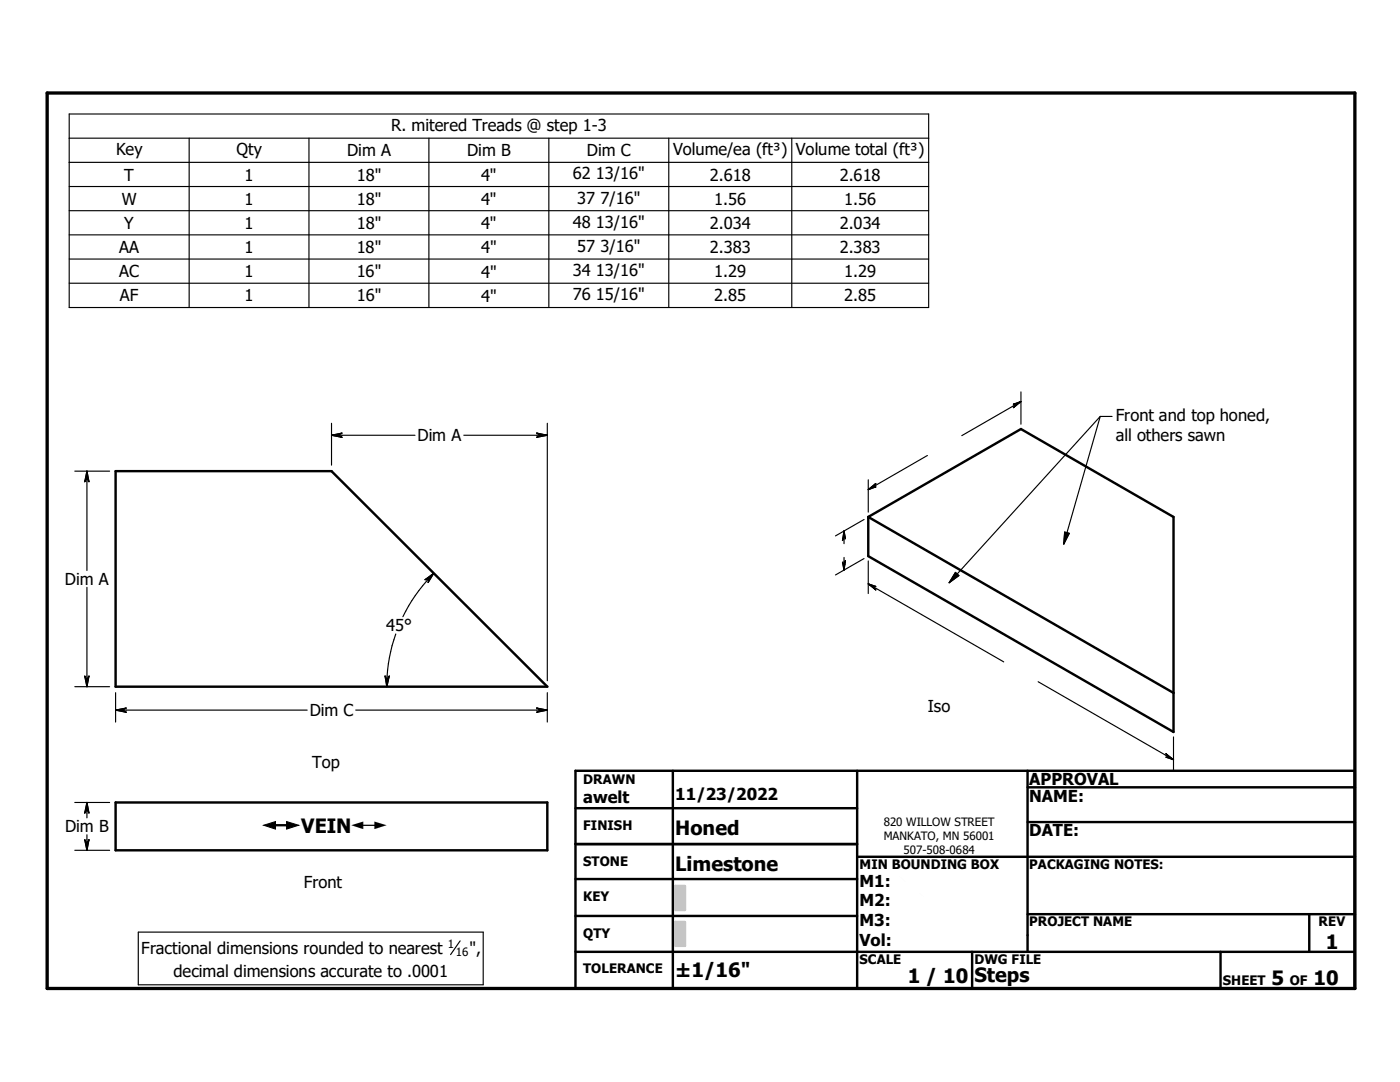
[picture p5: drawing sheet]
<svg xmlns="http://www.w3.org/2000/svg" width="279mm" height="216mm" viewBox="0 0 279 216" stroke-linecap="round" stroke-linejoin="round" font-family="sans-serif">
<g fill="none" stroke="#000" stroke-width=".48">
<path d="M23.1 94h43.1l43 43h-86.1zM173.3 103.2l30.5-17.6 30.4 17.6v42.9l-60.9-35.1zM173.3 103.2l60.9 35.1M114.8 153.8h155.6v43.4h-155.6zM134.3 153.8v43.4M171.1 153.8v43.4M205.1 157.1h65.3M205.1 153.8v36.1M23.1 160.1h86.1v9.6h-86.1zM114.8 175.4h56.3M114.8 161.3h56.3M114.8 168.4h56.3"/>
<path d="M171.1 171h99.3M205.1 164h65.3M114.8 182.8h56.3M114.8 189.9h155.6M194 189.9v7.3M205.1 182.4h65.3M243.6 189.9v7.3M261.3 182.4v7.5"/>
</g>
<path d="M9.4 18.6h261v178.6h-261z" fill="none" stroke="#000" stroke-width=".66"/>
<g fill="#c0c0c0" stroke="#c0c0c0" stroke-width=".48">
<path d="M134.8 184h1.9v4.7z"/>
<path d="M134.8 184l1.9 4.7h-1.9z"/>
<path d="M134.8 176.8h1.9v4.8z"/>
<path d="M134.8 176.8l1.9 4.8h-1.9z"/>
</g>
<g fill="none" stroke="#000" stroke-width=".23">
<path d="M13.8 22.7h171.5v38.7h-171.5zM13.8 27.6h171.5M13.8 32.4h171.5M13.8 37.2h171.5M37.7 27.6v33.8M61.7 27.6v33.8M85.6 27.6v33.8M109.5 27.6v33.8M133.5 27.6v33.8M158 27.6v33.8M13.8 42h171.5M13.8 46.9h171.5"/>
<path d="M13.8 51.7h171.5M13.8 56.5h171.5M203.8 78.2v6.4M14.9 94h7M17.3 95.4h.1M17.3 94v19.8M17.3 94l.5 2.1-.5-.7M17.3 94l-.4 2.1 .4-.7M66.2 86.9h16.6M66.2 86.9l2-.5-.7 .5M66.2 86.9l2 .4-.7-.4M66.2 84.5v8.3"/>
<path d="M67.5 86.9h.1M92.6 86.9h16.6M107.9 86.9h.1M107.9 86.9l-.8 .4 2.1-.4M107.9 86.9l-.8-.5 2.1 .5M109.2 84.5v51.3M173.3 95.7v6.5M174.2 97.1h.1M174.2 97.1l.6-.6-1.5 1.2M174.2 97.1l.6 .1-1.5 .5M185.1 90.9l-11.8 6.8M202.8 80.7h.1"/>
<path d="M203.8 80.1l-11.9 6.8M203.8 80.1l-1.5 1.2 .5-.6M203.8 80.1l-1.5 .6h.5M219.6 83.1l-30.2 33.2M219.6 83.1l-7.3 25.5M219.6 83.1h2.3M17.3 117.2v19.8M85.6 115.4h.1M86.6 114.4a32.7 32.7 0 0 0-6.2 8.7M86.6 114.4l-1.2 1.8 .2-.8M86.6 114.4l-1.8 1.3 .8-.3M168.4 107.1h.1"/>
<path d="M168.4 112.6h.1M168.4 105.9v2.6M168.4 111.2v2.5M168.4 105.9l.3 1.6-.3-.4M168.4 105.9l-.3 1.9 .3-.7M168.4 112.6l-.3-.4 .3 1.5M168.4 112.6l.3-.7-.3 1.8M172.4 103.7l-5.7 3.2M172.4 111.5l-5.7 3.2M173.3 116.5l27 15.6M173.3 116.5l1.5 .5-.6 .1M173.3 116.5l1.5 1.2-.6-.6"/>
<path d="M173.3 111.9v6.5M174.2 117.1h.1M190.7 114.2l.7 .7-2 1.4zM212.5 106.2l.9 .2-1.1 2.2zM14.9 137h7M17.3 135.6h.1M17.3 135.6l-.4-.7 .4 2.1M17.3 135.6l.5-.7-.5 2.1M23.1 138.2v5.9M77.2 135.6h.1M77.2 135.6l-.4-.7 .4 2.1M77.2 135.6l.5-.7-.5 2.1"/>
<path d="M79 126.5a30.8 30.8 0 0 0-1.8 10.5M109.2 138.2v5.9M207.2 136l27 15.6M23.1 141.7h38.2M23.1 141.7l2.1-.4-.8 .4M23.1 141.7l2.1 .4-.8-.4M24.4 141.7h.1M71 141.7h38.2M107.9 141.7h.1M107.9 141.7l-.8 .4 2.1-.4M107.9 141.7l-.8-.4 2.1 .4M233.2 151h.1"/>
<path d="M233.2 151l-.5 .1 1.5 .5M233.2 151l-.5-.6 1.5 1.2M234.2 147v6.5M14.9 160.1h7M14.9 169.7h7M17.3 161.5h.1M17.3 168.3h.1M17.3 160.1v3.1M17.3 166.6v3.1M17.3 160.1l.5 2.1-.5-.7M17.3 160.1l-.4 2.1 .4-.7M17.3 168.3l-.4-.7 .4 2.1"/>
<path d="M17.3 168.3l.5-.7-.5 2.1M27.6 186h68.8v10.5h-68.8zM91.8 187.7l-1.9 2.8"/>
</g>
<g fill="#fff" stroke="#fff" stroke-width=".23">
<path d="M178.5 174.1h18.2v15z"/>
<path d="M178.5 174.1l18.2 15h-18.2z"/>
<path d="M52.6 163.4h25.1v2.8z"/>
<path d="M52.6 163.4l25.1 2.8h-25.1z"/>
</g>
<g fill="#000" stroke="#000" stroke-width=".23">
<path d="M17.3 94l.5 2.1-.5-.7zM17.3 94v1.4l-.4 .7zM17.3 95.4l-.4 .7zM66.2 86.9l2-.5-.7 .5zM66.2 86.9h1.3l.7 .4zM67.5 86.9l.7 .4zM107.1 87.3l.8-.4h1.3zM107.1 86.4l2.1 .5h-1.3zM107.1 86.4l.8 .5zM173.3 97.7l1.5-1.2-.6 .6zM173.3 97.7l.9-.6 .6 .1zM174.2 97.1l.6 .1z"/>
<path d="M202.8 80.7l1-.6-1.5 1.2zM202.3 80.7l1.5-.6-1 .6zM202.3 80.7h.5zM86.6 114.4l-1.2 1.8 .2-.8zM84.8 115.7l1.8-1.3-1 1zM84.8 115.7l.8-.3zM168.4 105.9l.3 1.6-.3-.4zM168.4 105.9v1.2l-.3 .7zM168.4 107.1l-.3 .7zM168.1 112.2l.3 .4v1.1zM168.7 111.9l-.3 1.8v-1.1zM168.7 111.9l-.3 .7z"/>
<path d="M173.3 116.5l1.5 .5-.6 .1zM173.3 116.5l.9 .6 .6 .6zM174.2 117.1l.6 .6zM190.7 114.2l.7 .7-2 1.4zM212.5 106.2l.9 .2-1.1 2.2zM16.9 134.9l.4 .7v1.4zM17.8 134.9l-.5 2.1v-1.4zM17.8 134.9l-.5 .7zM76.8 134.9l.4 .7v1.4zM77.7 134.9l-.5 2.1v-1.4zM77.7 134.9l-.5 .7zM23.1 141.7l2.1-.4-.8 .4z"/>
<path d="M23.1 141.7h1.3l.8 .4zM24.4 141.7l.8 .4zM107.1 142.1l.8-.4h1.3zM107.1 141.3l2.1 .4h-1.3zM107.1 141.3l.8 .4zM232.7 151.1l.5-.1 1 .6zM232.7 150.4l1.5 1.2-1-.6zM232.7 150.4l.5 .6zM17.3 160.1l.5 2.1-.5-.7zM17.3 160.1v1.4l-.4 .7zM17.3 161.5l-.4 .7zM16.9 167.6l.4 .7v1.4z"/>
<path d="M17.8 167.6l-.5 2.1v-1.4zM17.8 167.6l-.5 .7z"/>
</g>
<g font-size="3.9">
<text x="60.1" y="166.2">VEIN</text>
<text x="134.7" y="166.6">Honed</text>
<text x="134.7" y="173.8">Limestone</text>
<text x="264.6" y="189.3">1</text>
<text x="134.7" y="194.9">±1/16&quot;</text>
<text x="181.1" y="196.1">1 / 10</text>
<text x="194.5" y="196">Steps</text>
<text x="253.8" y="196.6">5</text>
<text x="262.1" y="196.6">10</text>
</g>
<g font-size="3.3">
<text x="78.1" y="26.1">R. mitered Treads @ step 1-3</text>
<text x="23.2" y="30.9">Key</text>
<text x="47.2" y="30.9">Qty</text>
<text x="69.3" y="31.2">Dim A</text>
<text x="93.2" y="31.2">Dim B</text>
<text x="114.3" y="35.8">62 13/16&quot;</text>
<text x="117.1" y="31.2">Dim C</text>
<text x="134.3" y="30.9">Volume/ea (ft³)</text>
<text x="158.8" y="30.9">Volume total (ft³)</text>
<text x="24.3" y="40.9">W</text>
<text x="24.8" y="36">T</text>
<text x="48.8" y="40.9">1</text>
<text x="48.8" y="36">1</text>
<text x="71.2" y="36.1">18&quot;</text>
<text x="71.2" y="40.9">18&quot;</text>
<text x="96" y="36.1">4&quot;</text>
<text x="96" y="40.9">4&quot;</text>
<text x="115.2" y="40.6">37 7/16&quot;</text>
<text x="141.6" y="36">2.618</text>
<text x="142.5" y="40.9">1.56</text>
<text x="167.6" y="36">2.618</text>
<text x="168.5" y="40.9">1.56</text>
<text x="24.8" y="45.7">Y</text>
<text x="48.8" y="45.7">1</text>
<text x="71.2" y="45.7">18&quot;</text>
<text x="96" y="45.7">4&quot;</text>
<text x="114.3" y="45.5">48 13/16&quot;</text>
<text x="141.6" y="45.7">2.034</text>
<text x="167.6" y="45.7">2.034</text>
<text x="23.8" y="50.5">AA</text>
<text x="48.8" y="50.5">1</text>
<text x="71.2" y="50.5">18&quot;</text>
<text x="96" y="50.5">4&quot;</text>
<text x="115.2" y="50.3">57 3/16&quot;</text>
<text x="141.6" y="50.5">2.383</text>
<text x="167.6" y="50.5">2.383</text>
<text x="23.8" y="55.3">AC</text>
<text x="48.8" y="55.3">1</text>
<text x="71.2" y="55.3">16&quot;</text>
<text x="96" y="55.4">4&quot;</text>
<text x="114.3" y="55.1">34 13/16&quot;</text>
<text x="114.3" y="59.9">76 15/16&quot;</text>
<text x="142.5" y="55.3">1.29</text>
<text x="168.5" y="55.3">1.29</text>
<text x="23.9" y="60.2">AF</text>
<text x="48.8" y="60.2">1</text>
<text x="71.2" y="60.2">16&quot;</text>
<text x="96" y="60.2">4&quot;</text>
<text x="142.5" y="60.2">2.85</text>
<text x="168.5" y="60.2">2.85</text>
<text x="83.3" y="88.1">Dim A</text>
<text x="222.7" y="84">Front and top honed,</text>
<text x="222.7" y="87.9">all others sawn</text>
<text x="13" y="116.7">Dim A</text>
<text x="77.1" y="125.9">45°</text>
<text x="61.8" y="142.9">Dim C</text>
<text x="185.2" y="142.2">Iso</text>
<text x="62.3" y="153.2">Top</text>
<text x="116.4" y="160.2">awelt</text>
<text x="134.7" y="159.7">11/23/2022</text>
<text x="205.4" y="156.7">APPROVAL</text>
<text x="205.4" y="159.9">NAME:</text>
<text x="13" y="166.1">Dim B</text>
<text x="205.4" y="166.9">DATE:</text>
<text x="60.7" y="177.2">Front</text>
<text x="171.5" y="176.9">M1: 4&quot;</text>
<text x="171.5" y="180.8">M2: 18&quot;</text>
<text x="171.5" y="184.8">M3: 36&quot;</text>
<text x="28.2" y="190.3">Fractional dimensions rounded to nearest</text>
<text x="93.7" y="190.3">&quot;,</text>
<text x="171.5" y="188.7">Vol: 1.5 ft³</text>
<text x="34.6" y="195">decimal dimensions accurate to .0001</text>
</g>
<g font-size="3.1">
<text x="52.6" y="166.2">#</text>
<text x="70.1" y="166.2">#</text>
</g>
<g font-size="2.6">
<text x="116.4" y="156.4">DRAWN</text>
<text x="116.4" y="165.6">FINISH</text>
<text x="116.4" y="172.8">STONE</text>
<text x="171.5" y="173.4">MIN BOUNDING BOX</text>
<text x="205.4" y="173.4">PACKAGING NOTES:</text>
<text x="116.4" y="179.9">KEY</text>
<text x="205.4" y="184.8">PROJECT NAME</text>
<text x="263.1" y="184.8">REV</text>
<text x="116.4" y="187.1">QTY</text>
<text x="116.4" y="194.2">TOLERANCE</text>
<text x="171.5" y="192.4">SCALE</text>
<text x="194.5" y="192.4">DWG FILE</text>
<text x="244.1" y="196.6">SHEET</text>
<text x="257.4" y="196.6">OF</text>
</g>
<g font-size="2.3">
<text x="176.4" y="164.8">820 WILLOW STREET</text>
<text x="176.4" y="167.6">MANKATO, MN 56001</text>
<text x="180.3" y="170.3">507-508-0684</text>
<text x="89.4" y="189.1">1</text>
<text x="91" y="190.8">16</text>
</g>
</svg>
